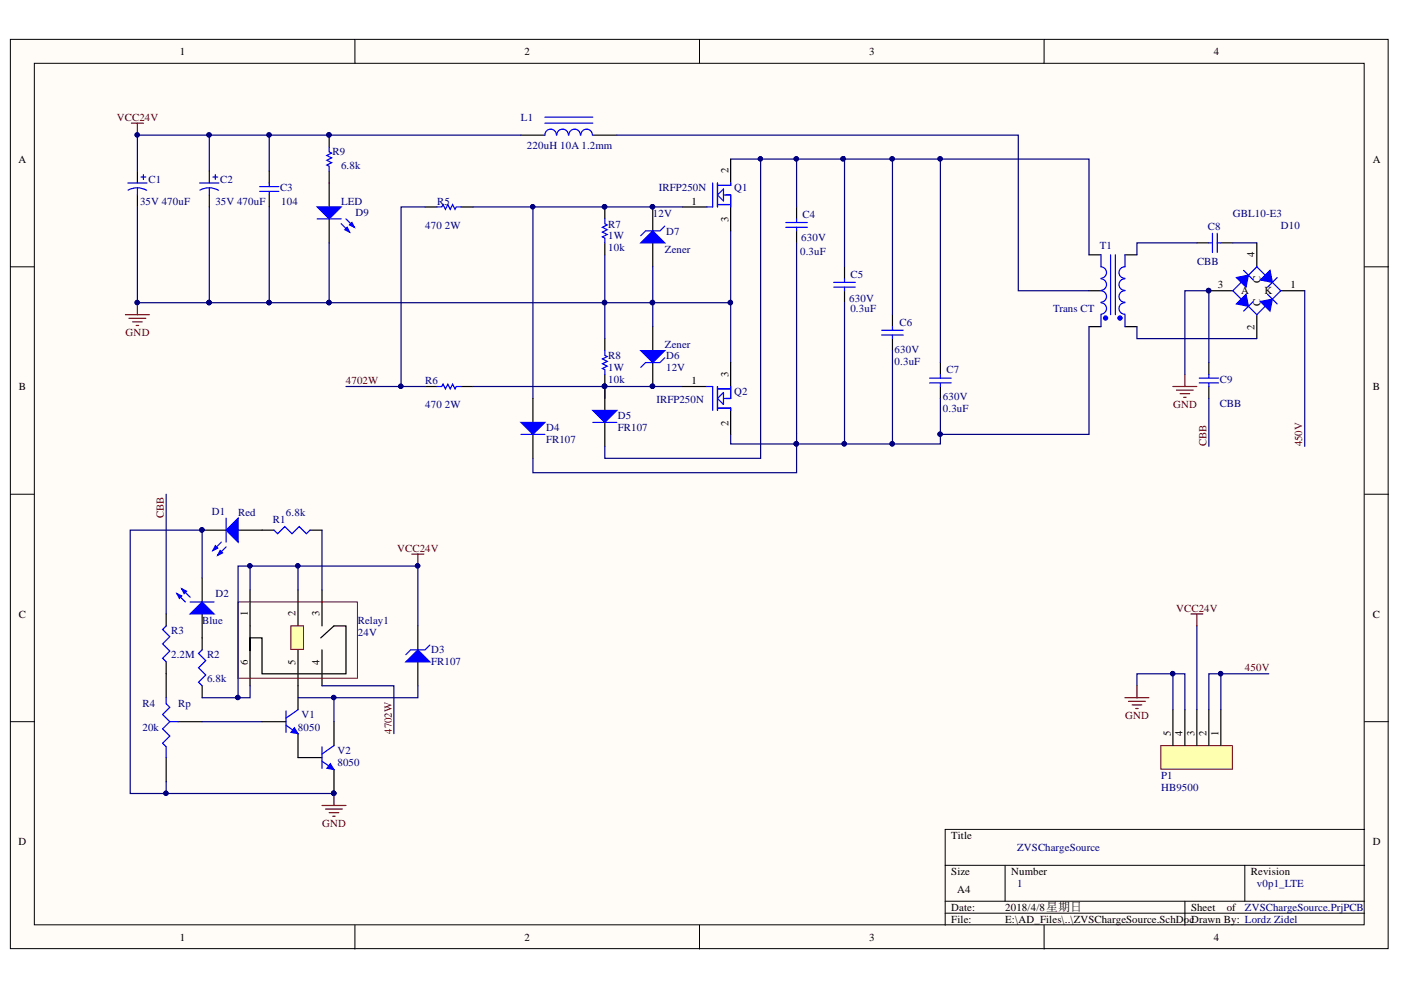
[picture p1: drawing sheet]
# Altium project ZVSChargeSource.PrjPCB
1 sheet, 35 parts. Net scope: global (net labels, ports and power ports of the same name join across sheets).

## Sheet ZVSChargeSource.SchDoc: ZVSChargeSource
size A4; Author: Lordz Zidel; Engineer: Lordz Zidel; Organization: T.WKVER; DocumentNumber: 1; Revision: v0p1_LTE; SheetNumber: 1

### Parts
C1  value 35V 470uF  [C4_5_10mm]
C2  value 35V 470uF  [C4_5_10mm]
C3  value 104  [RAD-0.3]
C4  value 630V  Capacitance: 0.3uF  [MKP_Capacitor]
C5  value 630V  Capacitance: 0.3uF  [MKP_Capacitor]
C6  value 630V  Capacitance: 0.3uF  [MKP_Capacitor]
C7  value 630V  Capacitance: 0.3uF  [MKP_Capacitor]
C8  value CBB  [MKP_Capacitor]
C9  value CBB  [MKP_Capacitor]
D1  (no value)  [0805]
D2  (no value)  [0805]
D3  FR107  [DIODE-0.4]
D4  FR107  [DIODE-0.4]
D5  FR107  [DIODE-0.4]
D6  12V  [DIODE-0.4]
D7  12V  [DIODE-0.4]
D9  (no value)  [0805]
D10  GBL10-E3  [GBL10-E3]
L1  value 220uH 10A 1.2mm  [HBL_30_10_H]
P1  HB9500  [CJ_10x5]
Q1  IRFP250N  [TO-247AC_ZCEDGE]
Q2  IRFP250N  [TO-247AC_ZCEDGE]
R1  value 6.8k  [0805R]
R2  value 6.8k  [0805R]
R3  value 2.2M  [0805R]
R4  Rp  value 20k  [ResTap3296]
R5  value 470 2W  [2WZC]
R6  value 470 2W  [2WZC]
R7  1W  value 10k  [1WZC]
R8  1W  value 10k  [1WZC]
R9  value 6.8k  [AXIAL-0.3]
Relay1  Relay?  [Relay_HK4100F_6p]  (value not drawn)
T1  Trans CT  [TRF_5]
V1  8050  [sot-23]
V2  8050  [sot-23]

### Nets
GND: C1.2 C2.2 C3.1 C9.2 D1.2(K) D2.2(K) D6.1(A) D7.1(A) D9.2(K) D10.3(A) P1.4 P1.5 Q1.3(S) Q2.3(S) R4.2(B) R7.2 R8.1 V2.2(E)
VCC24V: C1.1 C2.1 C3.2 D3.2(K) L1.1 P1.3 R2.1 R9.2 Relay1.1 Relay1.2 Relay1.6
450V: D10.1(K) P1.1 P1.2
4702W: R5.2 R6.2 Relay1.4
CBB: C9.1 R3.2
NetC4_1: C4.1 C5.1 C6.1 C7.1 D5.2(K) Q1.2(D) T1.5(Sec-)
NetC4_2: C4.2 C5.2 C6.2 C7.2 D4.2(K) Q2.2(D) T1.3(Sec+)
NetC8_1: C8.1 T1.2(Pri-)
NetC8_2: C8.2 D10.4(C)
NetD1_1: D1.1(A) R1.2
NetD2_1: D2.1(A) R2.2
NetD3_1: D3.1(A) V2.3(C)
NetD4_1: D4.1(A) D7.2(K) Q1.1(G) R5.1 R7.1
NetD5_1: D5.1(A) D6.2(K) Q2.1(G) R6.1 R8.2
NetD9_1: D9.1(A) R9.1
NetD10_2: D10.2(C) T1.1(Pri+)
NetL1_2: L1.2 T1.4(SecCT)
NetR1_1: R1.1 Relay1.3
NetR3_1: R3.1 R4.1(A)
NetR4_3: R4.3(TAP) V1.1(B)
NetRelay1_5: Relay1.5 V1.3(C)
NetV1_2: V1.2(E) V2.1(B)

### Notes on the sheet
- (near D9) LED
- (near D7) Zener
- (near D6) Zener
- (near D1) Red
- (near D2) Blue
- 24V
